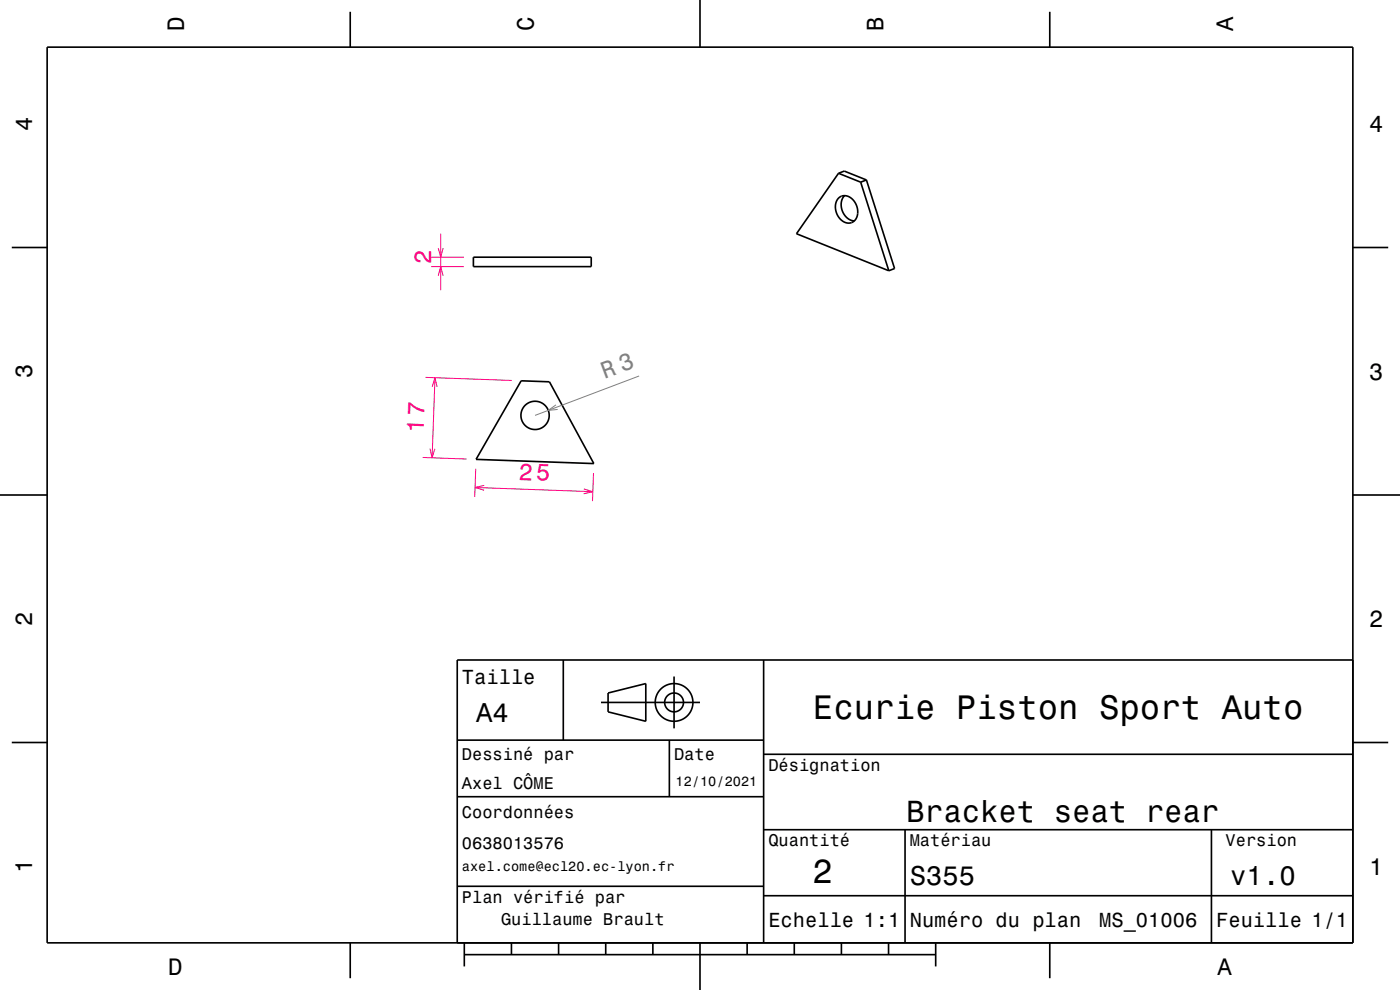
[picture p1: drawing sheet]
<svg xmlns="http://www.w3.org/2000/svg" width="297mm" height="210mm" viewBox="0 0 297 210" stroke-linecap="round" stroke-linejoin="round" font-family="sans-serif">
<g fill="none" stroke="#ff0080" stroke-width=".21">
<path d="M91.5 56.6h6.9M91.5 54.6h6.9M93 58.5l.5-1.9 .5 1.9M93 52.6l.5 2 .5-2M93.5 49.6v12M89.7 97l9.3 .4M90.3 80l18.3 .7M91.2 95.2l.5 1.9 .6-1.9M91.7 82l.6-1.9 .4 2M92.3 80.1l-.6 17M100.9 99.4l-.2 6M100.8 103.4l25 .9"/>
<path d="M102.7 103l-1.9 .4 1.9 .6M123.9 103.7l1.9 .6-2 .4M125.9 100.3l-.2 6"/>
</g>
<g fill="none" stroke="#000" stroke-width=".35">
<path d="M10 10h277v190h-277zM74.3 2.5v7.5M148.5 0v10M222.7 2.5v7.5M177.9 36.8l1.2-.5 4.7 1.9M177.9 36.8l4.7 1.8M177.9 36.8l-8.9 12.8 19.6 7.8M182.6 38.6l6 18.8M183.8 38.2l6 18.8-1.2 .4M183.8 38.2l-1.2 .4M2.5 52.5h7.5M100.4 54.6h25v2h-25z"/>
<path d="M177.9 42a2.29 2.29 0 0 1 3.6 1.1 2.74 2.74 0 0 1-1.1 4.2 3.3 3.3 0 0 1-3-4.4zM179.2 41.5a3.4 3.4 0 0 0 2 5.4M287 52.5h7.5M110.6 80.8l6 .2 9.4 17.3-25-.9zM0 105h10M287 105h10M119.5 140v17M162 140v60M287 140h-190v60M2.5 157.5h7.5M97 157h65M127.5 149h21"/>
<path d="M129 147l8-2v8l-8-2zM142 157v12M143 143.5v11M287 157.5h7.5M97 169h65M162 176h125M162 160h125M192 176v24M257 176v24M97 188h65M162 190h125M74.3 200v7.5"/>
<path d="M98.5 202.5h100M98.5 200v5M108.5 200v2.5M118.5 200v2.5M128.5 200v2.5M138.5 200v2.5M148.5 200v10M158.5 200v2.5M168.5 200v2.5M178.5 200v2.5M188.5 200v2.5M198.5 200v5"/>
<path d="M222.7 200v7.5"/>
<circle cx="113.5" cy="88.1" r="3"/>
<circle cx="143" cy="149" r="2"/>
<circle cx="143" cy="149" r="4"/>
</g>
<path d="M135.6 79.8l-22.1 8.3M117.9 85.9l-1.6 1.2 2-.2" fill="none" stroke="#808080" stroke-width=".21"/>
<g font-size="7.2">
<text x="172.5" y="152.6">Ecurie Piston Sport Auto</text>
<text x="172.3" y="187.3">2</text>
</g>
<text font-size="6.5" x="192.3" y="174.5">Bracket seat rear</text>
<g font-size="5.8">
<text x="101" y="153.1">A4</text>
<text x="193" y="187.6">S355</text>
<text x="261" y="187.6">v1.0</text>
</g>
<text font-size="5.1" fill="#808080" x="128.3" y="80.4" transform="rotate(-20 128.3 80.4)">R 3</text>
<g font-size="5">
<text x="39" y="6.5" transform="rotate(-90 39 6.5)">D</text>
<text x="113.2" y="6.5" transform="rotate(-90 113.2 6.5)">C</text>
<text x="187.4" y="6.5" transform="rotate(-90 187.4 6.5)">B</text>
<text x="261.6" y="6.5" transform="rotate(-90 261.6 6.5)">A</text>
<text x="6.8" y="27.8" transform="rotate(-90 6.8 27.8)">4</text>
<text x="290.5" y="28.1">4</text>
<text x="6.8" y="80.3" transform="rotate(-90 6.8 80.3)">3</text>
<text x="290.5" y="80.6">3</text>
<text x="6.8" y="132.8" transform="rotate(-90 6.8 132.8)">2</text>
<text x="290.5" y="133.1">2</text>
<text x="6.8" y="185.3" transform="rotate(-90 6.8 185.3)">1</text>
<text x="290.5" y="185.6">1</text>
<text x="35.7" y="206.8">D</text>
<text x="258.3" y="206.8">A</text>
</g>
<g font-size="5" fill="#ff0080">
<text x="91.5" y="56" transform="rotate(-90 91.5 56)">2</text>
<text x="89.9" y="91.9" transform="rotate(-88 89.9 91.9)">17</text>
<text x="110" y="101.7" transform="rotate(2 110 101.7)">25</text>
</g>
<g font-size="4.3">
<text x="98" y="145.2">Taille</text>
<text x="163" y="196.6">Echelle 1:1</text>
<text x="193" y="196.6">Numéro du plan</text>
<text x="233.2" y="196.6">MS_01006</text>
<text x="258" y="196.6">Feuille 1/1</text>
</g>
<g font-size="3.6">
<text x="98" y="161.3">Dessiné par</text>
<text x="143" y="161.3">Date</text>
<text x="98" y="167.5">Axel CÔME</text>
<text x="163" y="163.5">Désignation</text>
<text x="98" y="173.5">Coordonnées</text>
<text x="163" y="179.5">Quantité</text>
<text x="193" y="179.5">Matériau</text>
<text x="260" y="179.5">Version</text>
<text x="98" y="180.2">0638013576</text>
<text x="98" y="191.5">Plan vérifié par</text>
<text x="106.3" y="196.3">Guillaume Brault</text>
</g>
<g font-size="2.9">
<text x="143.3" y="166.8">12/10/2021</text>
<text x="98" y="184.8">axel.come@ecl20.ec-lyon.fr</text>
</g>
</svg>
